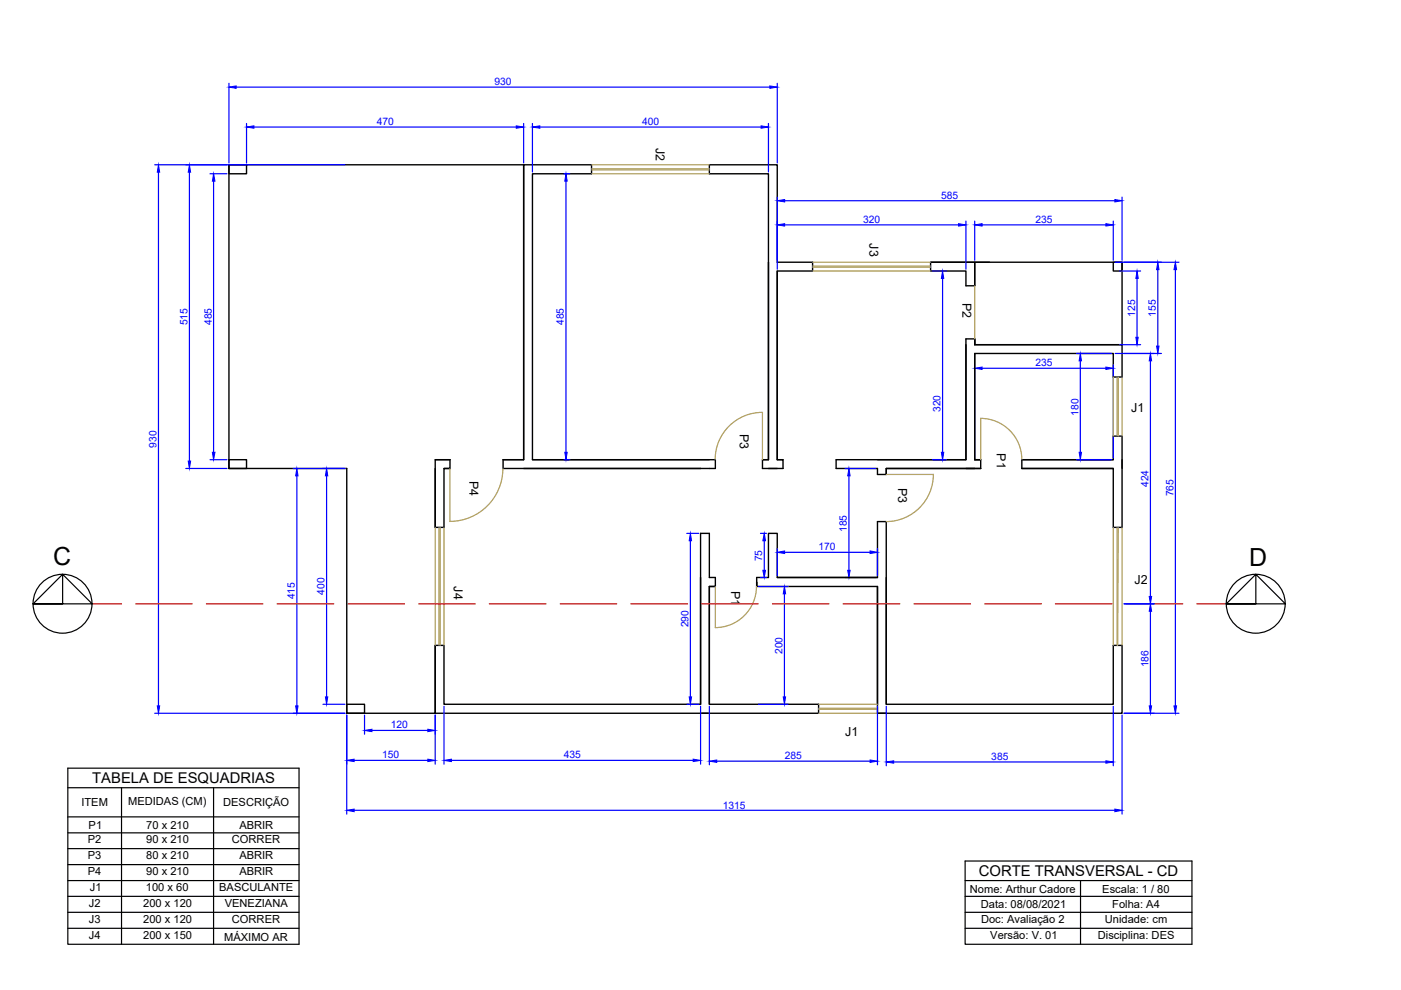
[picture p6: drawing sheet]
<svg xmlns="http://www.w3.org/2000/svg" width="297mm" height="210mm" viewBox="0 0 297 210" stroke-linecap="round" stroke-linejoin="round" font-family="sans-serif">
<!-- layer: paredes -->
<g fill="none" stroke="#000" stroke-width=".3">
<path d="M48.5 34.9h3.8v1.9h-3.8zM111 34.9h14.4v1.9h-12.5v60.7h38.8v1.8h-45v-1.8h4.3zM162.9 55.6v41.9h-1.2v1.8h4.3v-1.8h-1.2v-40M197.3 55.6h9.4v5M209.8 55.6h-12.5v1.9h7.5v3.1h1.9M236 55.6h1.9v1.9h-1.9zM204.8 73.1v24.4h-18.8M206.7 73.1h31.2v6.8h-1.9v-5h-29.3v22.6h1.2h-1.2M206.7 60.6v-5h31.2v17.5h-31.2v-1.2v1.2M206.7 73.1v-1.2h-1.9v25.6h-27.5v1.8h8.7v1.3h1.9v-1.3h20M206.7 74.9v22.6M48.5 97.5h3.8v1.8h-3.8z"/>
<path d="M92.3 97.5h3.1M92.3 99.3v12.5M95.4 99.3h-1.3v12.5h-1.8M95.4 97.5h-3.1v14.3M95.4 97.5v1.8h-1.3M106.7 97.5h4.3v-62.6h-62.5v64.4h25v51.9h18.8v-14.4M112.9 97.5h37.5M161.7 97.5h1.2v-60.7h-12.5v-1.9h14.4v20.7h7.5v1.9h-7.5v40h1.2M206.7 97.5h1.2v1.8M207.9 99.3h-20v1.3M216.6 97.5h19.4v-5h1.9v19.3h-1.9v-12.5h-19.4M216.6 97.5h19.4"/>
<path d="M216.6 99.3h19.4M216.6 97.5v1.8M92.3 136.8h1.8v12.5h54.4v-36.2h1.9v9.3h1.3v1.9h-1.3v25M92.3 136.8v14.4h58.1M148.5 122.4v26.9M151.7 124.3h-1.3v25h23.2v1.9h-25.1M160.4 124.3h25.6v25M164.8 122.4h21.2M186 122.4v-11.8h1.9v38.7h48.1v-12.5h1.9v14.4h-51.9M186 122.4h-21.2v-9.3h-1.9v9.3h-2.5v1.9v-.9M186 124.3v26.9M187.9 122.4v26.9"/>
<path d="M73.5 149.3h3.8v1.9h-3.8zM186 151.2h1.9"/>
</g>
<!-- layer: medidas -->
<g fill="none" stroke="#00f" stroke-width=".25">
<path d="M48.5 17.7v16.9M50.1 18.5h113.1M164.8 17.7v16.9M32.8 34.9h40.3M33.6 36.5v113.2M40.2 36.5v61.3M44.5 36.8h3.6M45.3 38.4v57.5M52.3 26.2v8.4M53.8 26.9h55.7M111 26.2v8.4M112.9 26.2v10.3"/>
<path d="M114.5 26.9h46.9M119.5 36.8h1.3M120 38.4v57.5M162.9 26.2v10.3M164.8 41.8v15.3M166.4 47.7h36.8M166.4 42.6h70M197.7 57.5h2.9M199.8 59v36.9M204.8 46.9v10.2M206.7 46.9v8.3M208.2 47.7h26.3"/>
<path d="M236 46.9v8.3M236.4 55.6h13.6M237.4 57.5h4.4M237.9 41.8v13.4M241.1 59v12.5M245.5 57.2v16.2M249.2 57.2v92.5M206.7 77.3v19.8M208.2 78.1h26.3M228.2 74.9h7.5M229.1 76.5v19.4M236 77.3v19.8"/>
<path d="M236.4 74.9h9.8M237.4 73.1h4.4M243.9 76.5v50M39.4 99.3h8.7M44.5 97.5h3.6M62.2 99.3h10.9M119.5 97.5h1.3M179.2 99.3h6.5M197.7 97.5h2.9M228.2 97.5h7.5M62.9 100.9v48.8M69.2 100.9v46.9"/>
<path d="M145.6 113.1h2.6M146.4 114.7v33.1M161.2 113.1h1.3M162 114.7v6.2M164.8 116.3v5.8M166.4 117.1h18.1M180 100.9v20M186 116.3v5.8M160.8 124.3h6.3M161.2 122.4h1.3M166.3 125.9v21.9M179.2 122.4h6.5"/>
<path d="M238.3 128h6.4M243.9 129.6v20.1M32.8 151.2h40.3M68.5 149.3h4.6M73.5 151.6v21M77.3 151.6v4.1M78.9 154.9h11.8M92.3 151.6v10.4M94.1 149.7v12.3M145.6 149.3h2.6M148.5 149.7v12.3M150.4 149.7v12.5"/>
<path d="M160.8 149.3h6.3M186 149.7v12.5M187.9 149.7v12.7M236 149.7v12.7M237.9 151.6v21M238.3 151.2h11.7M75.1 161.2h15.6M75.1 171.8h161.3M95.7 161.2h51.3M152 161.4h32.5M189.5 161.6h45"/>
</g>
<g fill="#00f" stroke="#00f" stroke-width=".21">
<path d="M234.5 77.8l1.5 .3-1.5 .2z"/>
<path d="M206.7 78.1l1.5-.3v.5z"/>
<path d="M147 161l1.5 .2-1.5 .3z"/>
<path d="M94.1 161.2l1.6-.2v.5z"/>
<path d="M180 99.3l.2 1.6h-.5z"/>
<path d="M179.7 120.9h.5l-.2 1.5z"/>
<path d="M184.5 116.8l1.5 .3-1.5 .3z"/>
<path d="M164.8 117.1l1.6-.3v.6z"/>
<path d="M241.1 57.5l.2 1.5h-.5z"/>
<path d="M240.8 71.5h.5l-.2 1.6z"/>
<path d="M234.5 47.4l1.5 .3-1.5 .2z"/>
<path d="M206.7 47.7l1.5-.3v.5z"/>
<path d="M166.3 124.3l.3 1.6h-.5z"/>
<path d="M166.1 147.8h.5l-.3 1.5z"/>
<path d="M45.3 36.8l.3 1.6h-.6z"/>
<path d="M45 95.9h.6l-.3 1.6z"/>
<path d="M52.3 26.9l1.5-.2v.5z"/>
<path d="M109.5 26.7l1.5 .2-1.5 .3z"/>
<path d="M77.3 154.9l1.6-.3v.5z"/>
<path d="M90.7 154.6l1.6 .3-1.6 .2z"/>
<path d="M69 147.8h.5l-.3 1.5z"/>
<path d="M69.2 99.3l.3 1.6h-.5z"/>
<path d="M73.5 171.8l1.6-.3v.6z"/>
<path d="M236.4 171.5l1.5 .3-1.5 .3z"/>
<path d="M248.9 149.7h.6l-.3 1.5z"/>
<path d="M249.2 55.6l.3 1.6h-.6z"/>
<path d="M236.4 42.3l1.5 .3-1.5 .2z"/>
<path d="M164.8 42.6l1.6-.3v.5z"/>
<path d="M120 36.8l.3 1.6h-.6z"/>
<path d="M119.7 95.9h.6l-.3 1.6z"/>
<path d="M199.8 57.5l.3 1.5h-.5z"/>
<path d="M199.6 95.9h.5l-.3 1.6z"/>
<path d="M163.2 18.2l1.6 .3-1.6 .2z"/>
<path d="M48.5 18.5l1.6-.3v.5z"/>
<path d="M33.3 149.7h.6l-.3 1.5z"/>
<path d="M33.6 34.9l.3 1.6h-.6z"/>
<path d="M161.4 26.7l1.5 .2-1.5 .3z"/>
<path d="M112.9 26.9l1.6-.2v.5z"/>
<path d="M90.7 161l1.6 .2-1.6 .3z"/>
<path d="M73.5 161.2l1.6-.2v.5z"/>
<path d="M150.4 161.4l1.6-.3v.5z"/>
<path d="M184.5 161.1l1.5 .3-1.5 .2z"/>
<path d="M187.9 161.6l1.6-.3v.5z"/>
<path d="M234.5 161.3l1.5 .3-1.5 .2z"/>
<path d="M228.8 95.9h.5l-.2 1.6z"/>
<path d="M229.1 74.9l.2 1.6h-.5z"/>
<path d="M245.2 73.4h.5l-.2 1.5z"/>
<path d="M245.5 55.6l.2 1.6h-.5z"/>
<path d="M203.2 47.4l1.6 .3-1.6 .2z"/>
<path d="M164.8 47.7l1.6-.3v.5z"/>
<path d="M40.2 34.9l.2 1.6h-.5z"/>
<path d="M39.9 97.8h.5l-.2 1.5z"/>
<path d="M62.9 99.3l.3 1.6h-.5z"/>
<path d="M62.7 149.7h.5l-.3 1.5z"/>
<path d="M243.7 149.7h.5l-.3 1.5z"/>
<path d="M243.9 128l.3 1.6h-.5z"/>
<path d="M243.9 74.9l.3 1.6h-.5z"/>
<path d="M243.7 126.5h.5l-.3 1.5z"/>
<path d="M146.4 113.1l.2 1.6h-.5z"/>
<path d="M146.1 147.8h.5l-.2 1.5z"/>
<path d="M161.7 120.9h.6l-.3 1.5z"/>
<path d="M162 113.1l.3 1.6h-.6z"/>
</g>
<!-- layer: janelas -->
<g fill="none" stroke="#ab9a54" stroke-width=".25">
<path d="M125.4 36.8h25M125.4 34.9h25M125.4 36h25M125.4 35.8h25M172.3 57.5h25M172.3 55.6h25M172.3 56.7h25M172.3 56.4h25M236 79.9v12.6M236.8 79.9v12.6M237.1 79.9v12.6M237.9 79.9v12.6"/>
<path d="M92.3 111.8v25M93.1 111.8v25M93.3 111.8v25M94.1 111.8v25M236 111.8v25M236.8 111.8v25M237.1 111.8l-.1 25M237.9 111.8v25M173.6 151.2h12.4M173.6 149.3h12.4M173.6 150.4h12.4M173.6 150.2h12.4"/>
</g>
<!-- layer: portas -->
<path d="M206.7 60.6v11.3M106.6 99.3a11.2 11.2 0 0 1-11.2 11.2v-11.2M161.6 87.4a10 10 0 0 0-10 10M161.7 87.5v10M207.9 88.7a8.7 8.7 0 0 1 8.7 8.7M207.9 88.7v8.8M187.9 100.6h10a10 10 0 0 1-10 10M160.4 124.3a8.7 8.7 0 0 1-8.8 8.8l.1-8.8" fill="none" stroke="#ab9a54" stroke-width=".25"/>
<!-- layer: Legenda -->
<g fill="none" stroke="#000" stroke-width=".25">
<path d="M13.3 121.8v6.2h-6.3h12.5l-6.2-6.2-6.3 6.2M266.3 121.8v6.2h-6.3h12.5l-6.2-6.2-6.3 6.2M14.4 162.9h49v37.3h-49zM14.4 167h49M14.4 173.2h49M14.4 176.6h49M14.4 179.9h49M25.8 167v33.2M45.3 167v33.2M14.4 183.3h49M14.4 186.7h49M14.4 190h49"/>
<path d="M14.4 193.4h49M14.4 196.8h49M204.6 182.6h48.1v17.6h-48.1zM204.6 186.7h48.1M204.6 190h48.1M204.6 193.4h48.1M204.6 196.8h48.1M229.1 186.7v13.5"/>
<circle cx="13.3" cy="128" r="6.2"/>
<circle cx="266.2" cy="128" r="6.2"/>
</g>
<!-- layer: tracejado -->
<g fill="none" stroke="#b80000" stroke-width=".25">
<path d="M19.5 128h6.3M28.8 128h12M43.8 128h11.9M58.7 128h12.1M73.8 128h12M88.8 128h12M103.7 128h12.1M118.8 128h12M133.8 128h12M148.8 128h12M163.8 128h12M178.8 128h12"/>
<path d="M193.8 128h12M208.8 128h12M223.8 128h12M238.8 128h12M253.8 128h6.2"/>
</g>
<g font-size="5.3">
<text x="11.3" y="119.7">C</text>
<text x="264.8" y="120.1">D</text>
</g>
<g font-size="3.1">
<text x="19.5" y="166">TABELA DE ESQUADRIAS</text>
<text x="207.5" y="185.8">CORTE TRANSVERSAL - CD</text>
</g>
<g font-size="2.6">
<text x="139.1" y="31.3" transform="rotate(90 139.1 31.3)">J2</text>
<text x="184.3" y="51.6" transform="rotate(90 184.3 51.6)">J3</text>
<text x="204.1" y="64.3" transform="rotate(90 204.1 64.3)">P2</text>
<text x="239.8" y="87.3">J1</text>
<text x="156.9" y="92" transform="rotate(90 156.9 92)">P3</text>
<text x="99.6" y="102" transform="rotate(90 99.6 102)">P4</text>
<text x="211.4" y="96.1" transform="rotate(90 211.4 96.1)">P1</text>
<text x="190.4" y="103.4" transform="rotate(90 190.4 103.4)">P3</text>
<text x="96.2" y="124.3" transform="rotate(90 96.2 124.3)">J4</text>
<text x="155.1" y="125.3" transform="rotate(90 155.1 125.3)">P1</text>
<text x="240.5" y="123.8">J2</text>
<text x="179.2" y="156.1">J1</text>
</g>
<g font-size="2.4">
<text x="17.3" y="171">ITEM</text>
<text x="27.2" y="170.7">MEDIDAS (CM)</text>
<text x="47.3" y="170.9">DESCRIÇÃO</text>
<text x="18.6" y="178.8">P2</text>
<text x="18.8" y="175.7">P1</text>
<text x="31" y="175.7">70 x 210</text>
<text x="31" y="178.8">90 x 210</text>
<text x="49.2" y="178.8">CORRER</text>
<text x="50.7" y="175.7">ABRIR</text>
<text x="18.6" y="182.2">P3</text>
<text x="18.6" y="185.6">P4</text>
<text x="31" y="182.2">80 x 210</text>
<text x="31" y="185.6">90 x 210</text>
<text x="50.7" y="182.2">ABRIR</text>
<text x="50.7" y="185.6">ABRIR</text>
<text x="19" y="188.9">J1</text>
<text x="30.9" y="188.9">100 x 60</text>
<text x="46.5" y="189">BASCULANTE</text>
<text x="205.6" y="189.2">Nome: Arthur Cadore</text>
<text x="233.7" y="189.2">Escala: 1 / 80</text>
<text x="18.9" y="192.3">J2</text>
<text x="18.9" y="195.7">J3</text>
<text x="30.4" y="192.3">200 x 120</text>
<text x="30.4" y="195.7">200 x 120</text>
<text x="47.7" y="192.3">VENEZIANA</text>
<text x="49.2" y="195.7">CORRER</text>
<text x="208" y="192.6">Data: 08/08/2021</text>
<text x="208" y="195.7">Doc: Avaliação 2</text>
<text x="234.3" y="195.7">Unidade: cm</text>
<text x="235.8" y="192.6">Folha: A4</text>
<text x="18.9" y="199.1">J4</text>
<text x="30.4" y="199.1">200 x 150</text>
<text x="47.5" y="199.5">MÁXIMO AR</text>
<text x="210" y="199.1">Versão: V. 01</text>
<text x="232.8" y="199.1">Disciplina: DES</text>
</g>
<g font-size="2.2" fill="#00f">
<text x="104.8" y="18">930</text>
<text x="79.9" y="26.5">470</text>
<text x="136.1" y="26.5">400</text>
<text x="183" y="47.3">320</text>
<text x="199.5" y="42.1">585</text>
<text x="219.5" y="47.3">235</text>
<text x="39.7" y="69" transform="rotate(-90 39.7 69)">515</text>
<text x="44.9" y="68.9" transform="rotate(-90 44.9 68.9)">485</text>
<text x="119.6" y="68.9" transform="rotate(-90 119.6 68.9)">485</text>
<text x="240.7" y="67.2" transform="rotate(-90 240.7 67.2)">125</text>
<text x="245.1" y="67.2" transform="rotate(-90 245.1 67.2)">155</text>
<text x="219.5" y="77.7">235</text>
<text x="199.4" y="87.3" transform="rotate(-90 199.4 87.3)">320</text>
<text x="228.6" y="88.1" transform="rotate(-90 228.6 88.1)">180</text>
<text x="33.2" y="94.9" transform="rotate(-90 33.2 94.9)">930</text>
<text x="243.5" y="103.3" transform="rotate(-90 243.5 103.3)">424</text>
<text x="248.8" y="105.2" transform="rotate(-90 248.8 105.2)">765</text>
<text x="179.6" y="112.8" transform="rotate(-90 179.6 112.8)">185</text>
<text x="161.6" y="119" transform="rotate(-90 161.6 119)">75</text>
<text x="173.5" y="116.7">170</text>
<text x="62.5" y="127.1" transform="rotate(-90 62.5 127.1)">415</text>
<text x="68.8" y="126.1" transform="rotate(-90 68.8 126.1)">400</text>
<text x="146" y="133" transform="rotate(-90 146 133)">290</text>
<text x="165.9" y="138.7" transform="rotate(-90 165.9 138.7)">200</text>
<text x="243.5" y="141.5" transform="rotate(-90 243.5 141.5)">186</text>
<text x="82.9" y="154.4">120</text>
<text x="81" y="160.8">150</text>
<text x="119.5" y="160.8">435</text>
<text x="166.4" y="161">285</text>
<text x="210.2" y="161.1">385</text>
<text x="153.2" y="171.4">1315</text>
</g>
</svg>
